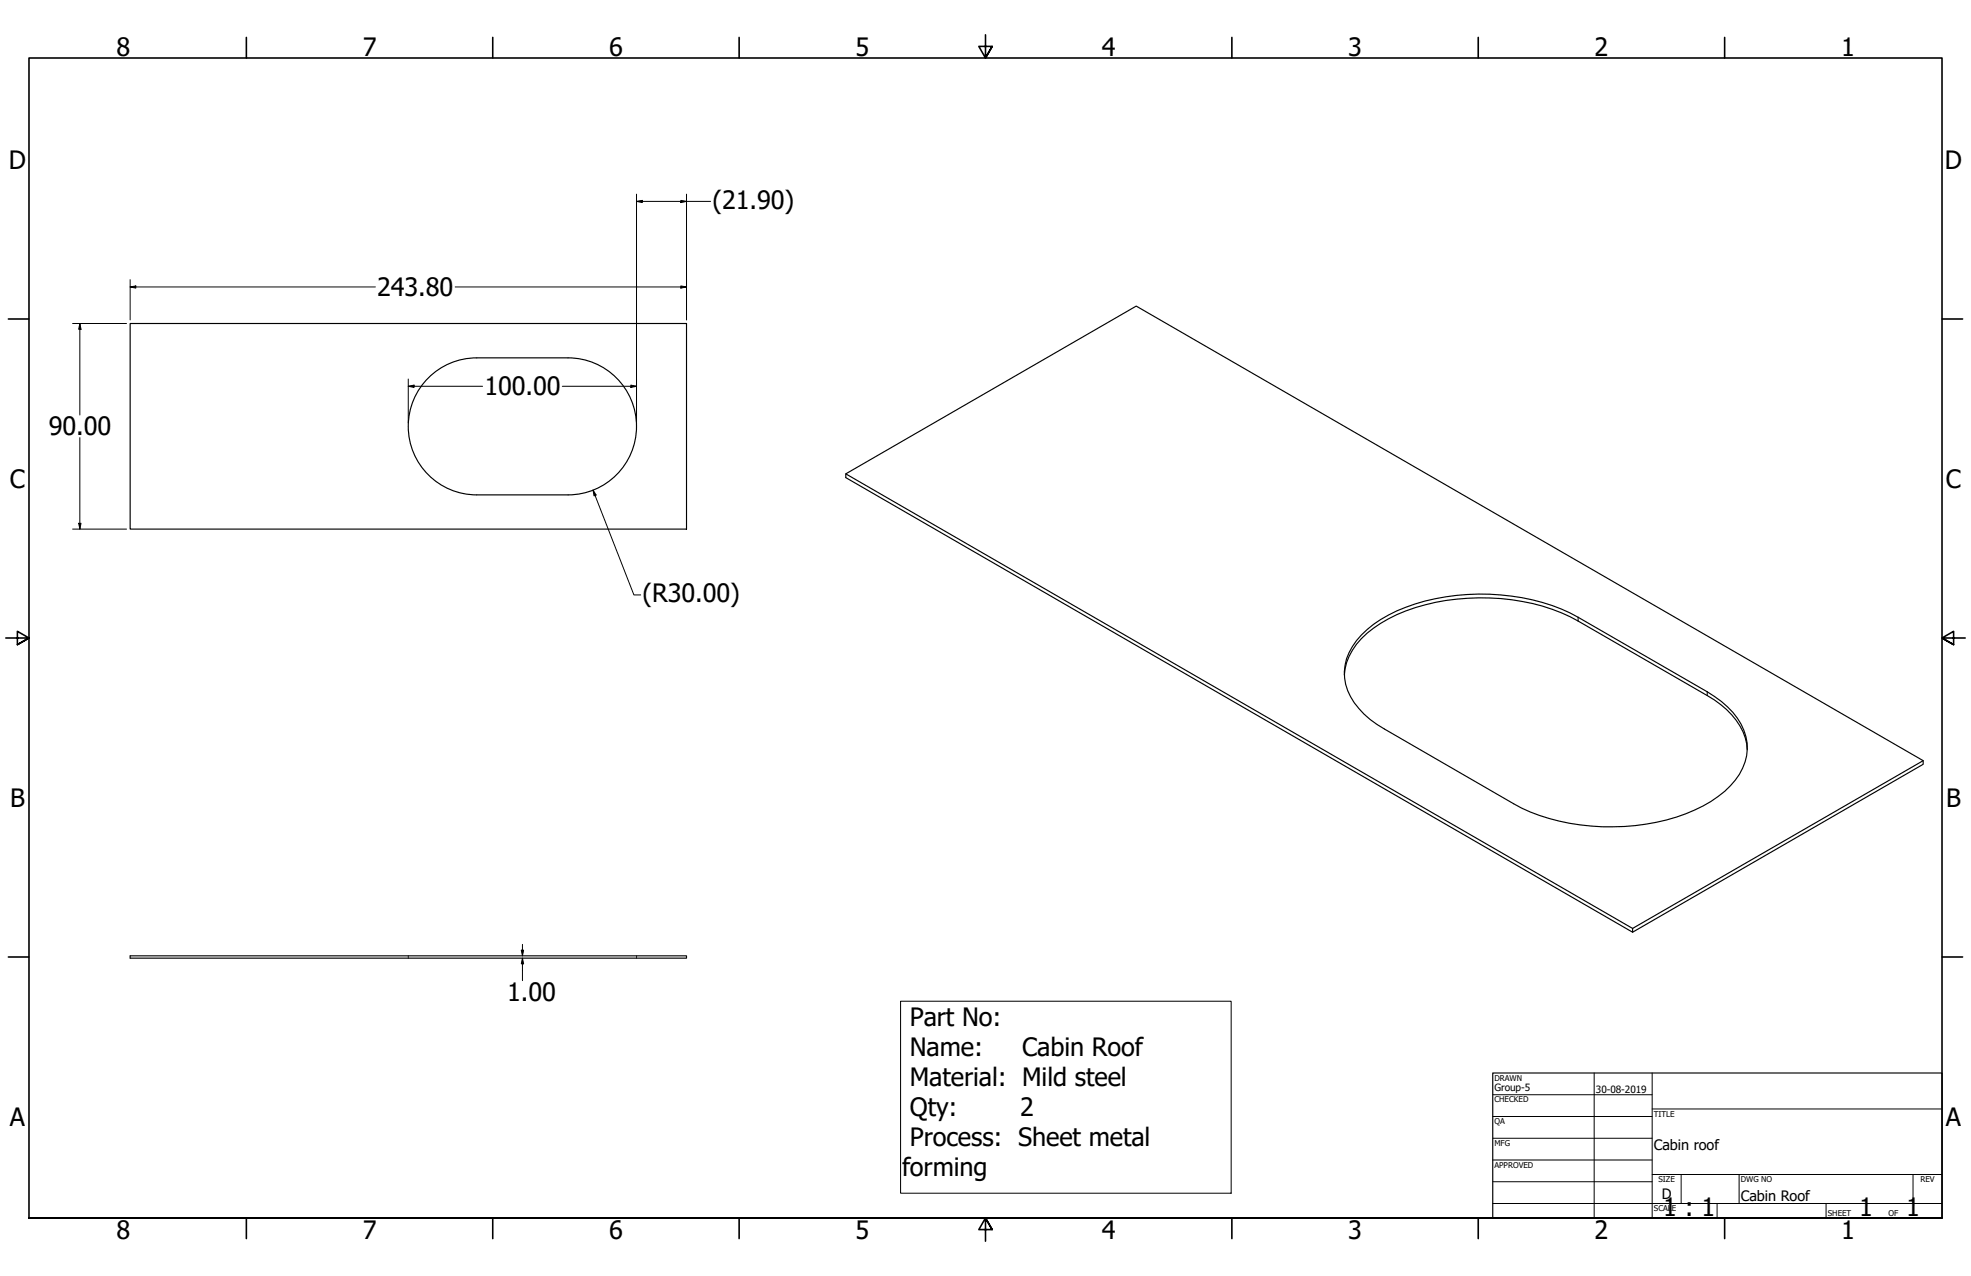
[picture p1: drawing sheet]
<svg xmlns="http://www.w3.org/2000/svg" width="864mm" height="559mm" viewBox="0 0 864 559" stroke-linecap="round" stroke-linejoin="round" font-family="sans-serif">
<!-- layer: Hidden (ANSI) -->
<path d="M178.9 418.6v.3M178.9 419.3v.3M278.9 418.6v.3M278.9 419.3v.3" fill="none" stroke="#000" stroke-width=".44"/>
<!-- layer: Visible (ANSI) -->
<path d="M57 141.7h243.8v90h-243.8zM187.7 165.5a29.9 29.9 0 0 1 21.2-8.8h40a30 30 0 0 1 30 30 30 30 0 0 1-30 30h-40a30 30 0 0 1-27.7-18.5 30 30 0 0 1 6.5-32.7zM370.6 207.5l344.7 199.1M596.5 278.1a61.1 61.1 0 0 1 32.4-15.9 96.9 96.9 0 0 1 59 6.2l60.1 34.6a36.7 36.7 0 0 1 16.1 16.8 22 22 0 0 1-6 24.4 61.2 61.2 0 0 1-32.4 15.9 97.2 97.2 0 0 1-59-6.2l-60.1-34.6a33.7 33.7 0 0 1-17-19.6 22.7 22.7 0 0 1 6.9-21.6zM589 295.7a27.9 27.9 0 0 1 12.9-20.7 80.2 80.2 0 0 1 46-13.2 86.3 86.3 0 0 1 43.6 10.2l56.5 32.6a34.3 34.3 0 0 1 16.7 18.4l.9 5.3M842.6 333.1l-127.3 73.5v1.6l-344.7-199v-1.7l127.2-73.5 344.8 199.1v1.6l-127.3 73.5M57 418.6h243.8v1h-243.8z" fill="none" stroke="#000" stroke-width=".51"/>
<!-- layer: Visible Narrow (ANSI) -->
<path d="M691.5 270.3v1.7M748 303v1.6" fill="none" stroke="#000" stroke-width=".44"/>
<!-- layer: Border (ANSI) -->
<g fill="none" stroke="#000" stroke-width=".7">
<path d="M107.9 16.4v9M215.9 16.4v9M323.8 16.4v9M431.8 15.2v10.2l-2.9-5.1h5.8l-2.9 5.1 2.9-5.1M539.8 16.4v9M647.7 16.4v9M755.6 16.4v9M3.7 139.7h9M850.9 139.7h9M2.5 279.4h10.2l-5.1-2.9v5.8l5.1-2.9-5.1 2.9M861.1 279.4h-10.2l5.1-2.9v5.8l-5.1-2.9 5.1 2.9M3.7 419.1h9"/>
<path d="M850.9 419.1h9M12.7 533.4v-508h838.2v508h-838.2h838.2M107.9 533.4v9M215.9 533.4v9M323.8 533.4v9M434.7 538.5l-2.9-5.1 2.9 5.1h-5.8l2.9-5.1v10.2M539.8 533.4v9M647.7 533.4v9M755.6 533.4v9"/>
</g>
<!-- layer: Title (ANSI) -->
<g fill="none" stroke="#000" stroke-width=".44">
<path d="M654 479.4h69.9M698.5 469.9v63.5M723.9 469.9v63.5M654 488.9h69.9M654 498.5h69.9M723.9 485.6h127M654 508h69.9M654 517.5h69.9M723.9 514.3h127M736.6 514.3v12.7M762 514.3v12.7M838.2 514.3v12.7"/>
<path d="M654 527h196.9M752.3 527v6.4M800.1 527v6.4"/>
</g>
<path d="M654 469.9h196.9v63.5h-196.9z" fill="none" stroke="#000" stroke-width=".51"/>
<!-- layer: Dimension (ANSI) -->
<g fill="none" stroke="#000" stroke-width=".44">
<path d="M278.9 88.2l2.5-.4v.9zM278.9 85v100.1M278.9 88.2h32.4M298.3 87.8l2.5 .4-2.5 .5zM300.8 85v55.1M57 125.7l2.5-.5v1zM57 125.7h107.5M57 122.5v17.6M199.5 125.7h101.3M298.3 125.2l2.5 .5-2.5 .5zM31.8 141.7h23.6M35 141.7l.5 2.5h-1z"/>
<path d="M35 141.7v40M178.9 169.2l2.5-.5v1zM178.9 169.2h32.6M178.9 166v19.1M246.4 169.2h32.5M276.4 168.7l2.5 .5-2.5 .5zM35 191.6v40.1M259.8 214.6l1.4 2.2-.9 .4zM259.8 214.6l17.9 45.9h3M31.8 231.7h23.6M34.5 229.2h1l-.5 2.5zM228.4 416.1h1l-.5 2.5z"/>
<path d="M228.9 419.6l.5 2.5h-1zM228.9 413.6v5M228.9 419.6v9.9"/>
</g>
<g fill="#000">
<path d="M278.9 88.2l2.5-.4v.9z" fill-rule="evenodd"/>
<path d="M298.3 87.8l2.5 .4-2.5 .5z" fill-rule="evenodd"/>
<path d="M57 125.7l2.5-.5v1z" fill-rule="evenodd"/>
<path d="M298.3 125.2l2.5 .5-2.5 .5z" fill-rule="evenodd"/>
<path d="M35 141.7l.5 2.5h-1z" fill-rule="evenodd"/>
<path d="M178.9 169.2l2.5-.5v1z" fill-rule="evenodd"/>
<path d="M276.4 168.7l2.5 .5-2.5 .5z" fill-rule="evenodd"/>
<path d="M259.8 214.6l1.4 2.2-.9 .4z" fill-rule="evenodd"/>
<path d="M34.5 229.2h1l-.5 2.5z" fill-rule="evenodd"/>
<path d="M228.4 416.1h1l-.5 2.5z" fill-rule="evenodd"/>
<path d="M228.9 419.6l.5 2.5h-1z" fill-rule="evenodd"/>
</g>
<!-- layer: Symbol (ANSI) -->
<path d="M394.6 438.5h144.8v84h-144.8z" fill="none" stroke="#000" stroke-width=".44"/>
<g font-size="11">
<text x="51" y="24.4">8</text>
<text x="158.9" y="24.4">7</text>
<text x="266.9" y="24.4">6</text>
<text x="374.8" y="24.4">5</text>
<text x="482.8" y="24.4">4</text>
<text x="590.7" y="24.4">3</text>
<text x="698.7" y="24.4">2</text>
<text x="806.6" y="24.4">1</text>
<text x="3.9" y="73.9">D</text>
<text x="852.2" y="73.9">D</text>
<text x="312.2" y="91.3">(21.90)</text>
<text x="165.3" y="129.7">243.80</text>
<text x="212.2" y="173.2">100.00</text>
<text x="21.3" y="190.7">90.00</text>
<text x="4.4" y="213.6">C</text>
<text x="852.6" y="213.6">C</text>
<text x="281.5" y="263.7">(R30.00)</text>
<text x="4.4" y="353.3">B</text>
<text x="852.7" y="353.3">B</text>
<text x="222.2" y="438.4">1.00</text>
<text x="398.7" y="449.2">Part No:</text>
<text x="398.7" y="462.3">Name:</text>
<text x="447.9" y="462.3">Cabin Roof</text>
<text x="398.7" y="475.5">Material: Mild steel</text>
<text x="398.7" y="488.7">Qty:</text>
<text x="447" y="488.7">2</text>
<text x="4.3" y="493">A</text>
<text x="852.6" y="493">A</text>
<text x="398.7" y="501.8">Process: Sheet metal</text>
<text x="395.2" y="515">forming</text>
<text x="728.8" y="532.6">1 : 1</text>
<text x="814.6" y="532.6">1</text>
<text x="835.2" y="532.6">1</text>
<text x="51" y="542.4">8</text>
<text x="158.9" y="542.4">7</text>
<text x="266.9" y="542.4">6</text>
<text x="374.8" y="542.4">5</text>
<text x="482.8" y="542.4">4</text>
<text x="590.7" y="542.4">3</text>
<text x="698.7" y="542.4">2</text>
<text x="806.6" y="542.4">1</text>
</g>
<g font-size="6.3">
<text x="724.7" y="503.4">Cabin roof</text>
<text x="728.1" y="524.9">D</text>
<text x="762.8" y="526.2">Cabin Roof</text>
</g>
<g font-size="4.4">
<text x="654.8" y="477.8">Group-5</text>
<text x="699.3" y="478.6">30-08-2019</text>
</g>
<g font-size="3.5">
<text x="654.8" y="473.2">DRAWN</text>
<text x="654.8" y="482.8">CHECKED</text>
<text x="724.7" y="488.9">TITLE</text>
<text x="654.8" y="492.3">QA</text>
<text x="654.8" y="501.8">MFG</text>
<text x="654.8" y="511.4">APPROVED</text>
<text x="726.7" y="517.7">SIZE</text>
<text x="762.8" y="517.7">DWG NO</text>
<text x="841.4" y="517.7">REV</text>
<text x="724.7" y="530.4">SCALE</text>
<text x="800.9" y="532.6">SHEET</text>
<text x="827.5" y="532.6">OF</text>
</g>
</svg>
